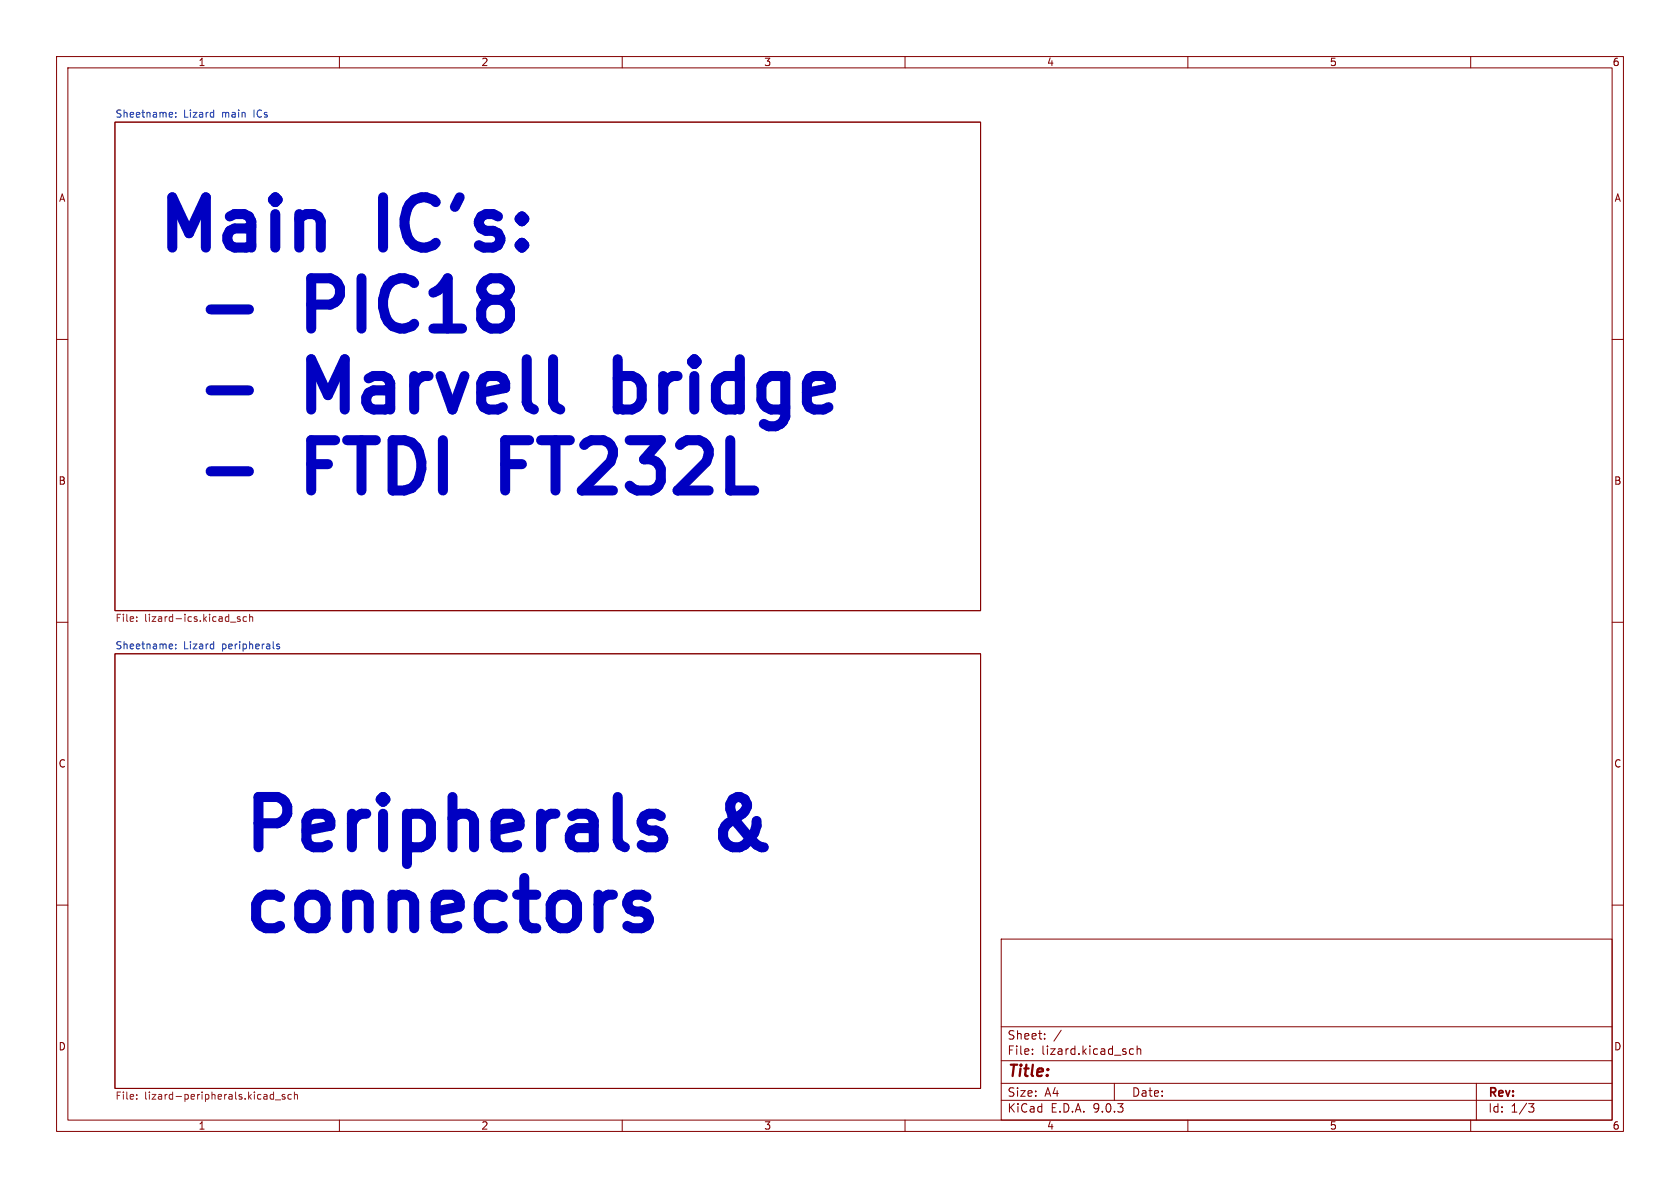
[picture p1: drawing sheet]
<svg xmlns="http://www.w3.org/2000/svg" width="297mm" height="210mm" viewBox="0 0 297 210" stroke-linecap="round" stroke-linejoin="round" font-family="sans-serif">
<g fill="none" stroke="#840000" stroke-width=".18">
<path d="M10 10h277v190h-277zM12 12h273v186h-273zM60 10v2M110 10v2M160 10v2M210 10v2M260 10v2M20.3 21.6h153.1v86.4h-153.1zM10 60h2M285 60h2M10 110h2M20.3 115.6h153.1v76.8h-153.1z"/>
<path d="M285 110h2M10 160h2M177 166h108v32h-108zM285 160h2M60 198v2M110 198v2M160 198v2M177 194.5h108M177 191.5h108M177 187.5h108M177 181.5h108M182.5 186.3v.1"/>
<path d="M182.5 185.5v.1M184.7 183.6v.1M184.7 182.8v.1M187.6 182.1l-1.3 2M197 191.5v3M200.4 185.5l-.4-.1-.3 .3v.4l.1 .2h.6M201 185.5l.2-.1 .4 .1 .1 .9M201 184.9v1.5M210 198v2M260 198v2M261 191.5v6.5M270.2 195.1h1l-.5 .6 .4 .1 .1 .5-.3 .3h-.4"/>
</g>
<g fill="none" stroke="#006464" stroke-width=".18">
<path d="M30.1 19.9h.4v.3l-.6 .1M31.1 19.9v.1M37.7 19.9h.1M37.8 19.4v1.3M30.5 20.7h-.4M31.1 20.6v.1M37.8 20.7h-.1M30.1 113.8l.4 .1v.3l-.6 .1M30.5 114.6l-.4 .1M31.1 114.6v.1M31.1 113.9v.1M37.7 113.8l.1 .1"/>
<path d="M37.8 113.4v1.3M37.8 114.6l-.1 .1M49.4 113.9l-.3-.1-.2 .2 .1 .2 .4 .1v.3h-.5"/>
</g>
<g fill="none" stroke="#725600" stroke-width=".18">
<path d="M24.2 109.1v.1M24.2 109.7v.2M40.7 110h1M42.4 109.1l-.3-.1-.2 .2 .1 .2 .4 .1v.3h-.5M43.6 109.1l-.4-.1-.2 .3 .1 .5h.5M44.1 109.1l.2-.1 .3 .1 .1 .8M44.1 108.6v1.3M24.2 194.2v.1M24.2 193.5v.1M47.9 194.3h.5M47.9 193.5h.5M48.4 193v1.3"/>
<path d="M48.7 194.4h.9M50.4 193.5h-.3l-.2 .1v.2l.5 .1v.4h-.5M51.5 193.5h-.4l-.2 .2 .1 .6h.5M52 193.6l.2-.1h.3l.1 .8M52 193v1.3"/>
</g>
<g fill="none" stroke="#0000c2" stroke-width="1.8">
<path d="M37.2 54.7h6.8M55 49.2v8.9M55 53.8h3.4M37.2 69h6.8M58 69.9l-3-6.4v8.9M59.3 77.8h-4.3v8.9M109.2 63.5v8.9M109.2 66.9l.9-.4h1.6l.9 .4 .4 .4M113 71.5l-.4 .5-.9 .4h-1.6l-.9-.4M37.2 83.3h6.8M55 82.1h3M89.3 82.1h3"/>
<path d="M113.4 145.5l.5 .9 .8 .4h1.3l.8 .4 .4 .9v.4l-.4 .9-.8 .4h-1.7l-.9-.4M113.4 158.2l.9 .4M116.8 144.3l-.8-.5h-1.3l-.8 .5-.5 .8M112.2 161.1h1.2l.9 .4 .4 .9v.4l-.4 .9-.9 .4h-1.7"/>
</g>
<g font-size="12.4" fill="#0000c2">
<text x="27.2" y="46.9">Main</text>
<text x="68" y="46.9">IC's:</text>
<text x="58.8" y="61.2">PIC18</text>
<text x="58.8" y="75.5">Marvell</text>
<text x="116.6" y="75.5">bridge</text>
<text x="58.8" y="89.8">FTDI</text>
<text x="96.7" y="89.8">FT232L</text>
<text x="42.4" y="152.9">Peripherals</text>
<text x="128.1" y="152.9">&amp;</text>
<text x="42.4" y="167.2">connectors</text>
</g>
<text font-size="2.8" fill="#840000" x="178" y="190.9">Title:</text>
<g font-size="2.1" fill="#840000">
<text x="178" y="184">Sheet:</text>
<text x="178" y="186.7">File:</text>
<text x="184.1" y="186.7">lizard.kicad_sch</text>
<text x="178" y="196.9">KiCad</text>
<text x="178" y="194.1">Size:</text>
<text x="184.7" y="194.1">A4</text>
<text x="185.7" y="196.9">E.D.A.</text>
<text x="193.3" y="196.9">9.0.3</text>
<text x="200" y="194.1">Date:</text>
<text x="263" y="194.3">Rev:</text>
<text x="263" y="196.9">Id:</text>
<text x="267.1" y="196.9">1/3</text>
</g>
<g font-size="1.8" fill="#840000">
<text x="35" y="11.9">1</text>
<text x="85" y="11.9">2</text>
<text x="135" y="11.9">3</text>
<text x="185" y="11.9">4</text>
<text x="235" y="11.9">5</text>
<text x="285" y="11.9">6</text>
<text x="10.3" y="35.9">A</text>
<text x="285.3" y="35.9">A</text>
<text x="10.3" y="85.9">B</text>
<text x="285.3" y="85.9">B</text>
<text x="10.3" y="135.9">C</text>
<text x="285.3" y="135.9">C</text>
<text x="10.3" y="185.9">D</text>
<text x="285.3" y="185.9">D</text>
<text x="35" y="199.9">1</text>
<text x="85" y="199.9">2</text>
<text x="135" y="199.9">3</text>
<text x="185" y="199.9">4</text>
<text x="235" y="199.9">5</text>
<text x="285" y="199.9">6</text>
</g>
<g font-size="1.8" fill="#006464">
<text x="20.3" y="20.9">Sheetname:</text>
<text x="32.4" y="20.9">Lizard</text>
<text x="39.4" y="20.9">main</text>
<text x="45.1" y="20.9">ICs</text>
<text x="20.3" y="114.9">Sheetname:</text>
<text x="32.4" y="114.9">Lizard</text>
<text x="39.4" y="114.9">peripherals</text>
</g>
<g font-size="1.8" fill="#725600">
<text x="20.3" y="110.3">File:</text>
<text x="25.5" y="110.3">lizard-ics.kicad_sch</text>
<text x="20.3" y="194.7">File:</text>
<text x="25.5" y="194.7">lizard-peripherals.kicad_sch</text>
</g>
</svg>
